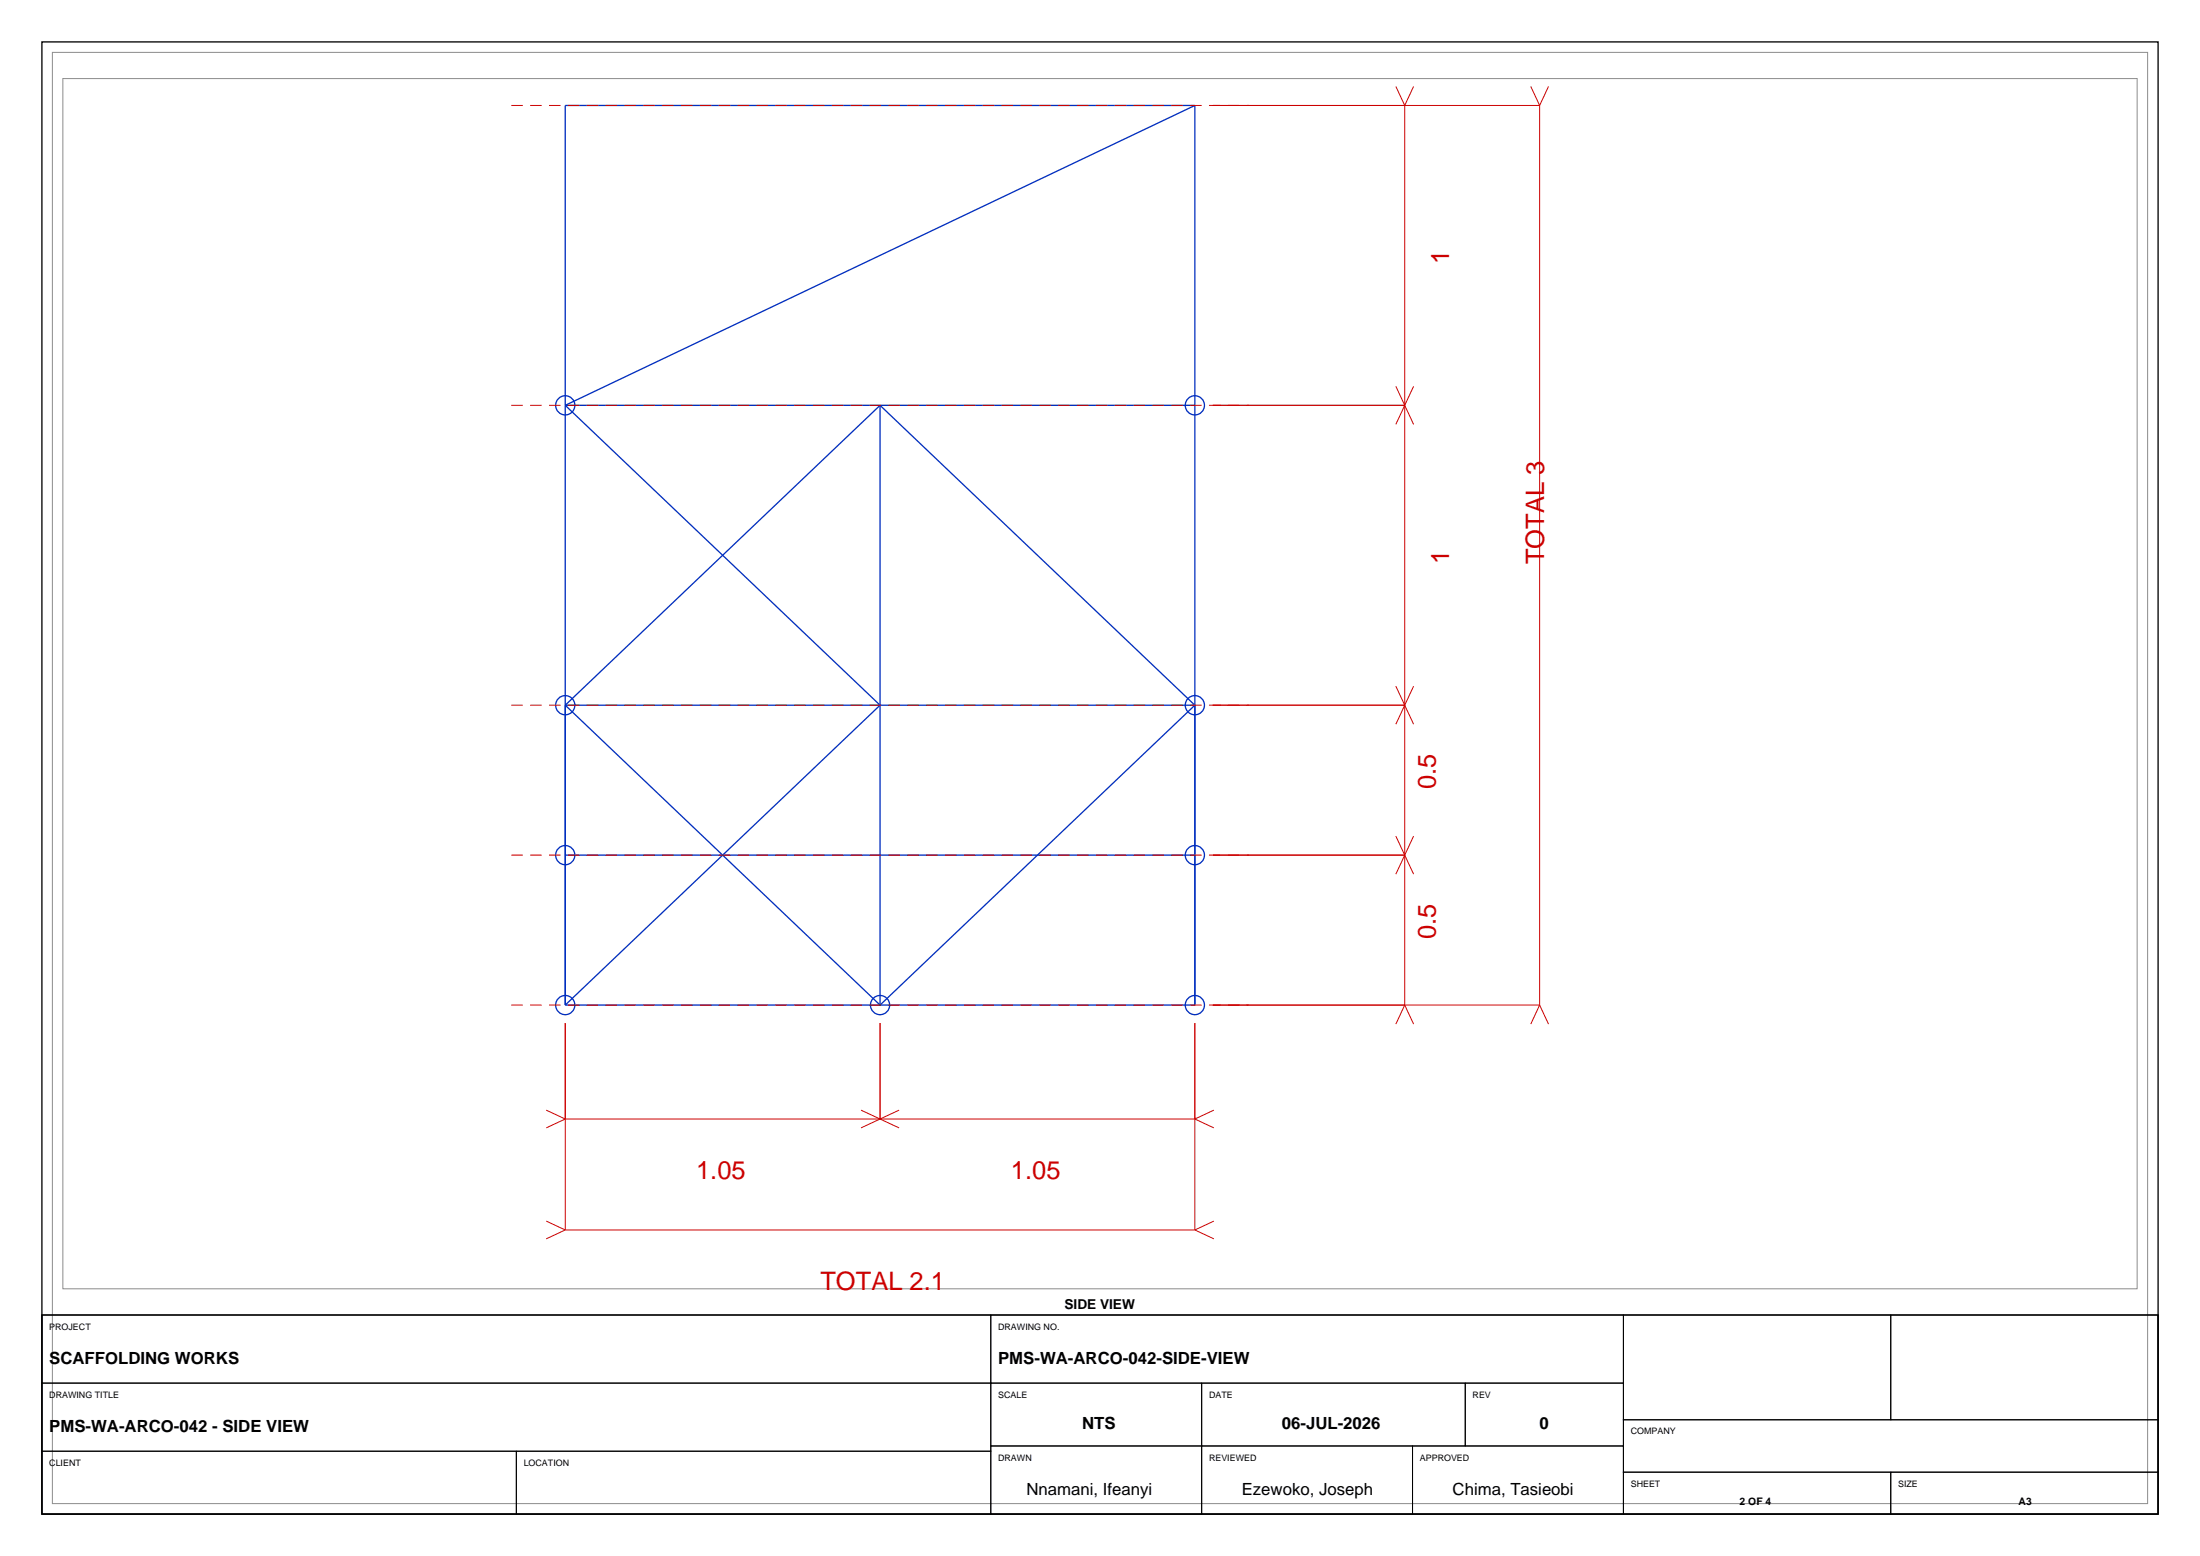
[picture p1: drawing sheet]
<svg xmlns="http://www.w3.org/2000/svg" width="420mm" height="297mm" viewBox="0 0 420 297" stroke-linecap="round" stroke-linejoin="round" font-family="sans-serif">
<path d="M8 8h404v281h-404zM8 251h404v38h-404z" fill="none" stroke="#000" stroke-width=".25"/>
<path d="M10 10h400v277h-400zM12 15h396v231h-396z" fill="none" stroke="#8c8c8c" stroke-width=".19"/>
<g fill="none" stroke="#002ebf" stroke-width=".25">
<path d="M228.1 20.1v171.7h-120.2M228.1 20.1h-120.2v171.7M228.1 20.1l-120.2 57.3M107.9 77.4h120.2M107.9 77.4l60.1 57.2-60.1 57.2M168 77.4v114.4M168 77.4l60.1 57.2M168 77.4l-60.1 57.2M107.9 134.6h120.2M107.9 134.6l60.1 57.2M228.1 134.6l-60.1 57.2M107.9 163.2h120.2"/>
<circle cx="107.9" cy="77.4" r="1.83"/>
<circle cx="228.1" cy="77.4" r="1.83"/>
<circle cx="107.9" cy="134.6" r="1.83"/>
<circle cx="228.1" cy="134.6" r="1.83"/>
<circle cx="107.9" cy="163.2" r="1.83"/>
<circle cx="228.1" cy="163.2" r="1.83"/>
<circle cx="107.9" cy="191.8" r="1.83"/>
<circle cx="168" cy="191.8" r="1.83"/>
<circle cx="228.1" cy="191.8" r="1.83"/>
</g>
<path d="M97.6 20.1h140.8M97.6 77.4h140.8M97.6 134.6h140.8M97.6 163.2h140.8M97.6 191.8h140.8" fill="none" stroke="#c00" stroke-width=".19" stroke-dasharray="2.2 1.4" stroke-linecap="butt"/>
<g fill="none" stroke="#c00" stroke-width=".19">
<path d="M266.5 16.5l1.7 3.6M269.9 16.5l-1.7 3.6M292.2 16.5l1.7 3.6M295.6 16.5l-1.7 3.6M231.5 20.1h62.4M268.2 20.1v171.7M293.9 20.1v171.7M231.5 77.4h36.7M266.5 73.7l3.4 7.3M269.9 73.7l-3.4 7.3M231.5 134.6h36.7M266.5 131l3.4 7.2"/>
<path d="M268.2 134.6l-1.7 3.6M269.9 131l-1.7 3.6M266.5 159.6l1.7 3.6M269.9 159.6l-3.4 7.3M231.5 163.2h36.7M268.2 163.2l1.7 3.7M107.9 195.3v39.5M168 195.3v18.3M228.1 195.3v39.5M231.5 191.8h62.4M268.2 191.8l-1.7 3.7M268.2 191.8l1.7 3.7"/>
<path d="M293.9 191.8l-1.7 3.7M293.9 191.8l1.7 3.7M104.3 211.9l3.6 1.7M107.9 213.6h120.2M107.9 213.6l-3.6 1.7M164.4 211.9l7.2 3.4M171.6 211.9l-7.2 3.4M228.1 213.6l3.6 1.7M231.7 211.9l-3.6 1.7M104.3 233.1l3.6 1.7M107.9 234.8h120.2M107.9 234.8l-3.6 1.7"/>
<path d="M228.1 234.8l3.6 1.7M231.7 233.1l-3.6 1.7"/>
</g>
<g fill="none" stroke="#000" stroke-width=".19">
<path d="M8 251h181.2v13h-181.2zM189.2 251h120.7v13h-120.7zM309.9 251h51.1v20h-51.1zM361 251h51v20h-51zM8 264h181.2v13h-181.2zM8 277h90.6v12h-90.6zM98.6 277h90.6v12h-90.6zM189.2 264h40.2v12h-40.2zM189.2 276h40.2v13h-40.2zM229.4 264h50.3v12h-50.3zM229.4 276h40.3v13h-40.3zM269.7 276h40.2v13h-40.2z"/>
<path d="M279.7 264h30.2v12h-30.2zM309.9 271h102.1v10h-102.1zM309.9 281h51.1v8h-51.1zM361 281h51v8h-51z"/>
</g>
<g font-size="4.9" fill="#c00">
<text x="276.6" y="50.5" transform="rotate(-90 276.6 50.5)">1</text>
<text x="276.6" y="107.7" transform="rotate(-90 276.6 107.7)">1</text>
<text x="294.8" y="107.7" transform="rotate(-90 294.8 107.7)">TOTAL 3</text>
<text x="274.1" y="150.6" transform="rotate(-90 274.1 150.6)">0.5</text>
<text x="274.1" y="179.2" transform="rotate(-90 274.1 179.2)">0.5</text>
<text x="132.9" y="225">1.05</text>
<text x="193" y="225">1.05</text>
<text x="156.6" y="246.2">TOTAL 2.1</text>
</g>
<g font-size="3.2">
<text x="9.4" y="260.3">SCAFFOLDING WORKS</text>
<text x="190.6" y="260.3">PMS-WA-ARCO-042-SIDE-VIEW</text>
<text x="9.4" y="273.3">PMS-WA-ARCO-042 - SIDE VIEW</text>
<text x="206.6" y="272.8">NTS</text>
<text x="244.7" y="272.8">06-JUL-2026</text>
<text x="293.9" y="272.8">0</text>
<text x="196" y="285.4">Nnamani, Ifeanyi</text>
<text x="237.1" y="285.4">Ezewoko, Joseph</text>
<text x="277.3" y="285.4">Chima, Tasieobi</text>
</g>
<text font-size="2.6" x="203.2" y="249.8">SIDE VIEW</text>
<g font-size="2">
<text x="332.1" y="287.2">2 OF 4</text>
<text x="385.4" y="287.2">A3</text>
</g>
<g font-size="1.7">
<text x="9.4" y="253.8">PROJECT</text>
<text x="190.6" y="253.8">DRAWING NO.</text>
<text x="9.4" y="266.8">DRAWING TITLE</text>
<text x="190.6" y="266.8">SCALE</text>
<text x="230.8" y="266.8">DATE</text>
<text x="281.1" y="266.8">REV</text>
<text x="311.3" y="273.8">COMPANY</text>
<text x="9.4" y="279.8">CLIENT</text>
<text x="100" y="279.8">LOCATION</text>
<text x="190.6" y="278.8">DRAWN</text>
<text x="230.8" y="278.8">REVIEWED</text>
<text x="271.1" y="278.8">APPROVED</text>
<text x="311.3" y="283.8">SHEET</text>
<text x="362.4" y="283.8">SIZE</text>
</g>
</svg>
